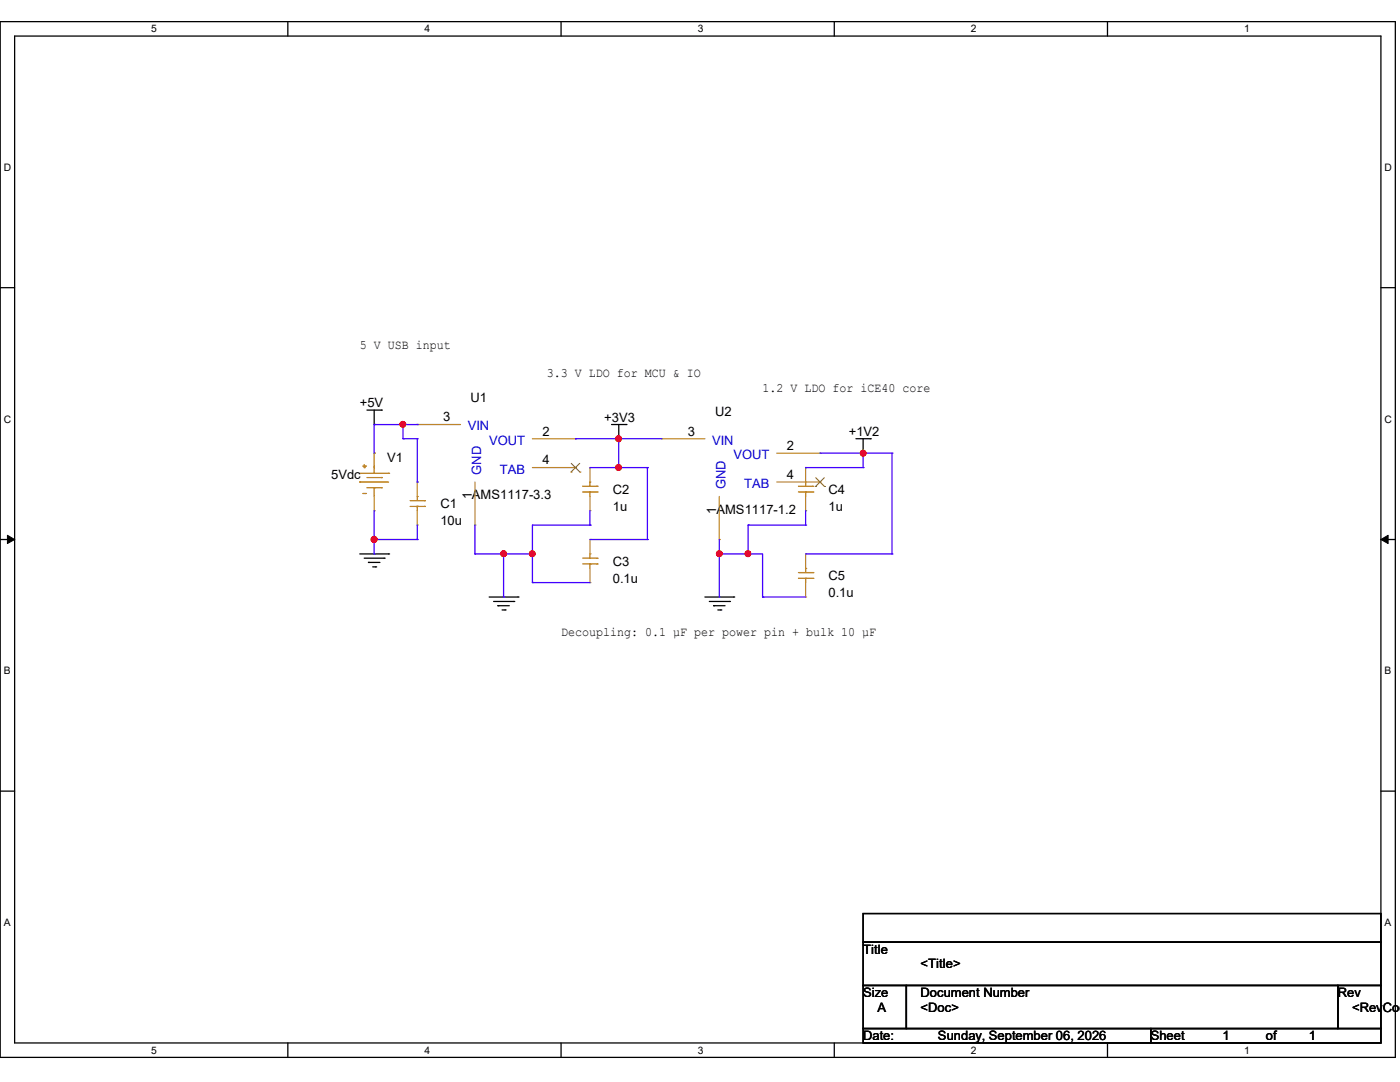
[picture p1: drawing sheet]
<svg xmlns="http://www.w3.org/2000/svg" width="279mm" height="216mm" viewBox="0 0 279 216" stroke-linecap="round" stroke-linejoin="round" font-family="sans-serif">
<path d="M0 4.3h278.5v206.7h-278.5zM2.9 7.2h272.7v200.9h-272.7z" fill="none" stroke="#000" stroke-width=".25"/>
<g fill="#fff">
<path d="M30.2 4.6h1.1v2.3h-1.1z"/>
<path d="M30.2 208.4h1.1v2.3h-1.1z"/>
</g>
<path d="M57.4 4.3v2.9M57.4 208.1v2.9" fill="none" stroke="#000" stroke-width=".25"/>
<g fill="#fff">
<path d="M84.7 4.6h1.1v2.3h-1.1z"/>
<path d="M84.7 208.4h1.1v2.3h-1.1z"/>
</g>
<path d="M112 4.3v2.9M112 208.1v2.9" fill="none" stroke="#000" stroke-width=".25"/>
<g fill="#fff">
<path d="M139.2 4.6h1.1v2.3h-1.1z"/>
<path d="M139.2 208.4h1.1v2.3h-1.1z"/>
</g>
<path d="M166.5 4.3v2.9M166.5 208.1v2.9" fill="none" stroke="#000" stroke-width=".25"/>
<g fill="#fff">
<path d="M193.8 4.6h1.1v2.3h-1.1z"/>
<path d="M193.8 208.4h1.1v2.3h-1.1z"/>
</g>
<path d="M221 4.3v2.9M221 208.1v2.9" fill="none" stroke="#000" stroke-width=".25"/>
<g fill="#fff">
<path d="M248.3 4.6h1.1v2.3h-1.1z"/>
<path d="M248.3 208.4h1.1v2.3h-1.1z"/>
<path d="M.8 32.3h1.4v2.2h-1.4z"/>
<path d="M276.3 32.3h1.4v2.2h-1.4z"/>
<path d="M.8 82.5h1.4v2.3h-1.4z"/>
<path d="M276.3 82.5h1.4v2.3h-1.4z"/>
</g>
<path d="M0 57.4h2.9M275.6 57.4h2.9" fill="none" stroke="#000" stroke-width=".25"/>
<g fill="#fff">
<path d="M.8 132.8h1.3v2.2h-1.3z"/>
<path d="M276.3 132.8h1.3v2.2h-1.3z"/>
</g>
<path d="M0 107.7h2.9M275.6 107.7h2.9" fill="none" stroke="#000" stroke-width=".25"/>
<path d="M1.5 106.8l1.4 .9-1.4 .8zM275.6 107.7l1.4-.9v1.7z" fill="#000" stroke="#000" stroke-width=".2"/>
<g fill="#fff">
<path d="M.8 183h1.3v2.2h-1.3z"/>
<path d="M276.3 183h1.3v2.2h-1.3z"/>
</g>
<g fill="none" stroke="#000" stroke-width=".25">
<path d="M73.2 81.8h2.9M74.7 84.7h.1M74.7 81.8v2.9M76.1 81.8h.1M122 84.7h2.9M123.5 87.5h.1M123.5 84.7v2.8M124.9 84.7h.1M170.8 87.5h2.9M172.3 90.4h.1M172.3 87.5v2.9M173.7 87.5h.1"/>
<path d="M71.8 110.5h5.8M72.7 111.4h4M73.5 112.2h.1M73.5 112.2h2.3M74.4 113.1h.6M75 113.1h.1M76.7 111.4h.1M77.6 110.5h.1M97.6 119.1h5.8M103.4 119.1h.1M140.7 119.1h5.7M146.4 119.1h.1"/>
<path d="M98.5 120h4M99.4 120.9h.1M99.4 120.9h2.2M100.2 121.7h.6M100.8 121.7h.1M102.5 120h.1M141.6 120h4M142.4 120.9h.1M142.4 120.9h2.3M143.3 121.7h.5M143.8 121.7h.1M145.6 120h.1"/>
<path d="M0 157.9h2.9M275.6 157.9h2.9M172.3 182.3h103.3v5.7h-103.3zM172.3 188h103.3v8.6h-103.3zM172.3 196.6h8.6v8.6h-8.6zM180.9 196.6h86.1v8.6h-86.1zM267 196.6h8.6v8.6h-8.6zM172.3 205.2h57.4v2.9h-57.4zM229.7 205.2h45.9v2.9h-45.9z"/>
</g>
<g fill="none" stroke="#cc8006" stroke-width=".25">
<path d="M71.8 96.2h.1M71.8 96.2h5.8M71.8 94.4h5.8M72.4 93h.5M72.4 98.5h.5M72.7 93.3h.1M72.7 92.7v.6M72.9 93h.1M72.9 98.5h.1M73.2 95.3h2.9M73.2 97.3h2.9M74.7 94.4h.1"/>
<path d="M74.7 97.3h.1M74.7 90.4h.1M74.7 90.4v4M74.7 97.3v1.8M76.1 95.3h.1M76.1 97.3h.1M77.6 94.4h.1M81.9 99.9h2.8M83.3 99.1h.1M83.3 99.1v.8M84.7 99.9h.1M116.3 98.2h2.9"/>
<path d="M116.3 97h2.9M117.7 96.2h.1M117.7 98.2h.1M117.7 96.2v.8M117.7 98.2v.9M119.2 98.2h.1M119.2 97h.1M159.3 98.2h2.9M159.3 97h2.9M160.8 96.2h.1M160.8 98.2h.1M160.8 96.2v.8"/>
<path d="M160.8 98.2v.9M162.2 98.2h.1M162.2 97h.1M81.9 101h2.8M83.3 101h.1M83.3 101v.9M84.7 101h.1M116.3 112.5h2.9M116.3 111.4h2.9M117.7 110.5h.1M117.7 112.5h.1M117.7 110.5v.9"/>
<path d="M117.7 112.5v.9M119.2 112.5h.1M119.2 111.4h.1M159.3 115.4h2.9M159.3 114.3h2.9M160.8 113.4h.1M160.8 115.4h.1M160.8 113.4v.9M160.8 115.4v.8M162.2 115.4h.1M162.2 114.3h.1"/>
</g>
<g fill="none" stroke="#a84" stroke-width=".25">
<path d="M74.7 90.4h.1M74.7 99.1v2.8M83.3 84.7h.1M83.3 96.2h.1M83.3 84.7h8.6M83.3 96.2v2.9M94.8 96.2v8.6M106.3 87.5h8.6M106.3 93.3h8.6M114.9 87.5h.1M114.9 93.3h.1M117.7 93.3h.1"/>
<path d="M117.7 93.3v2.9M117.7 99.1v2.8M132.1 87.5h.1M132.1 87.5h8.6M143.6 99.1v8.6M155 90.4h8.7M155 96.2h8.7M160.8 93.3h.1M160.8 93.3v2.9M160.8 99.1v2.8M163.7 90.4h.1M163.7 96.2h.1"/>
<path d="M74.7 101.9h.1M83.3 104.8h.1M83.3 101.9v2.9M94.8 104.8h.1M117.7 101.9h.1M117.7 116.2h.1M117.7 107.7h.1M117.7 107.7v2.8M117.7 113.4v2.8M143.6 107.7h.1M160.8 101.9h.1M160.8 119.1h.1"/>
<path d="M160.8 110.5h.1M160.8 110.5v2.9M160.8 116.2v2.9"/>
</g>
<path d="M114 94.2h.1M114 92.5l1.7 1.7M115.7 92.5l-1.7 1.7M115.7 94.2h.1M162.8 97.1h.1M162.8 95.3l1.7 1.8M164.5 95.3l-1.7 1.8M164.5 97.1h.1" fill="none" stroke="#804000" stroke-width=".2"/>
<g fill="none" stroke="#4200ff" stroke-width=".25">
<path d="M74.7 84.7h.1M74.7 84.7v5.7M74.7 84.7h8.6M80.4 84.7h.1M80.4 87.5h.1M80.4 87.5h2.9M80.4 84.7v2.8M83.3 84.7h.1M83.3 87.5h.1M83.3 96.2h.1M83.3 87.5v8.7M114.9 87.5h.1"/>
<path d="M114.9 87.5h17.2M117.7 93.3h11.5M123.5 93.3h.1M123.5 87.5h.1M123.5 87.5v5.8M129.2 93.3h.1M129.2 93.3v14.4M160.8 93.3h.1M160.8 93.3h11.5M163.7 90.4h14.3M172.3 90.4h.1M172.3 93.3h.1"/>
<path d="M172.3 90.4v2.9M178 90.4h.1M178 90.4v20.1M74.7 107.7h.1M74.7 110.5h.1M74.7 107.7h8.6M74.7 101.9v8.6M83.3 107.7h.1M83.3 104.8v2.9M94.8 110.5h.1M94.8 110.5h11.5M94.8 104.8v5.7"/>
<path d="M100.5 110.5h.1M100.5 119.1h.1M100.5 110.5v8.6M106.3 110.5h.1M106.3 116.2h.1M106.3 116.2h11.4M117.7 104.8h.1M117.7 101.9v2.9M117.7 104.8h-11.4v11.4M117.7 107.7h11.5M129.2 107.7h.1M143.6 110.5h.1"/>
<path d="M143.6 119.1h.1M143.6 110.5h8.6v8.6M143.6 107.7v11.4M149.3 104.8h.1M149.3 110.5h.1M149.3 104.8h11.5M149.3 104.8v5.7M152.2 119.1h.1M152.2 119.1h8.6M160.8 104.8h.1M160.8 110.5h17.2M160.8 101.9v2.9"/>
<path d="M178 110.5h.1"/>
</g>
<g fill="#f00" stroke="#f00" stroke-width=".25">
<circle cx="106.2" cy="110.5" r=".55"/>
<circle cx="100.5" cy="110.5" r=".55"/>
<circle cx="149.3" cy="110.5" r=".55"/>
<circle cx="172.3" cy="90.4" r=".55"/>
<circle cx="123.4" cy="93.3" r=".55"/>
<circle cx="143.6" cy="110.5" r=".55"/>
<circle cx="80.4" cy="84.7" r=".55"/>
<circle cx="74.7" cy="107.6" r=".57"/>
<circle cx="123.4" cy="87.5" r=".55"/>
</g>
<g font-size="2.6">
<text x="71.8" y="69.6">5 V USB input</text>
<text x="109.1" y="75.3">3.3 V LDO for MCU &amp; IO</text>
<text x="71.8" y="81.3">+5V</text>
<text x="93.9" y="80.1">U1</text>
<text x="142.7" y="83">U2</text>
<text x="152.2" y="78.1">1.2 V LDO for iCE40 core</text>
<text x="88.5" y="84.1">3</text>
<text x="108.2" y="86.9">2</text>
<text x="120.6" y="84.2">+3V3</text>
<text x="137.2" y="86.9">3</text>
<text x="157" y="89.8">2</text>
<text x="169.4" y="87">+1V2</text>
<text x="66.1" y="95.6">5Vdc</text>
<text x="77.3" y="92.2">V1</text>
<text x="108.2" y="92.7">4</text>
<text x="157" y="95.5">4</text>
<text x="87.9" y="101.4">C1</text>
<text x="94.1" y="99.6" transform="rotate(-90 94.1 99.6)">1</text>
<text x="94.2" y="99.7">AMS1117-3.3</text>
<text x="122.3" y="98.5">C2</text>
<text x="122.3" y="101.9">1u</text>
<text x="165.4" y="98.5">C4</text>
<text x="165.4" y="101.9">1u</text>
<text x="87.9" y="104.8">10u</text>
<text x="142.9" y="102.5" transform="rotate(-90 142.9 102.5)">1</text>
<text x="143" y="102.5">AMS1117-1.2</text>
<text x="122.3" y="112.9">C3</text>
<text x="122.3" y="116.3">0.1u</text>
<text x="165.4" y="115.7">C5</text>
<text x="165.4" y="119.2">0.1u</text>
<text x="112" y="127">Decoupling: 0.1 µF per power pin + bulk 10 µF</text>
<text x="172.3" y="190.3">Title</text>
<text x="183.7" y="193.2">&lt;Title&gt;</text>
<text x="172.3" y="199">Size</text>
<text x="175.1" y="201.8">A</text>
<text x="183.7" y="199">Document Number</text>
<text x="183.7" y="201.8">&lt;Doc&gt;</text>
<text x="267" y="199">Rev</text>
<text x="269.8" y="201.8">&lt;RevCod</text>
<text x="172.3" y="207.6">Date:</text>
<text x="187.2" y="207.6">Sunday, September 06, 2026</text>
<text x="229.7" y="207.6">Sheet</text>
<text x="244" y="207.6">1</text>
<text x="252.6" y="207.6">of</text>
<text x="261.2" y="207.6">1</text>
</g>
<g font-size="2.6" fill="#00c">
<text x="93.3" y="85.9">VIN</text>
<text x="97.6" y="88.7">VOUT</text>
<text x="142.1" y="88.7">VIN</text>
<text x="96" y="94.7" transform="rotate(-90 96 94.7)">GND</text>
<text x="99.7" y="94.5">TAB</text>
<text x="146.4" y="91.6">VOUT</text>
<text x="144.8" y="97.6" transform="rotate(-90 144.8 97.6)">GND</text>
<text x="148.5" y="97.4">TAB</text>
</g>
<g font-size="2.1">
<text x="30.2" y="6.4">5</text>
<text x="84.7" y="6.4">4</text>
<text x="139.2" y="6.4">3</text>
<text x="193.8" y="6.4">2</text>
<text x="248.3" y="6.4">1</text>
<text x=".8" y="34.1">D</text>
<text x="276.3" y="34.1">D</text>
<text x=".8" y="84.3">C</text>
<text x="276.3" y="84.3">C</text>
<text x=".8" y="134.6">B</text>
<text x="276.3" y="134.6">B</text>
<text x=".8" y="184.8">A</text>
<text x="276.3" y="184.8">A</text>
<text x="30.2" y="210.2">5</text>
<text x="84.7" y="210.2">4</text>
<text x="139.2" y="210.2">3</text>
<text x="193.8" y="210.2">2</text>
<text x="248.3" y="210.2">1</text>
</g>
</svg>
